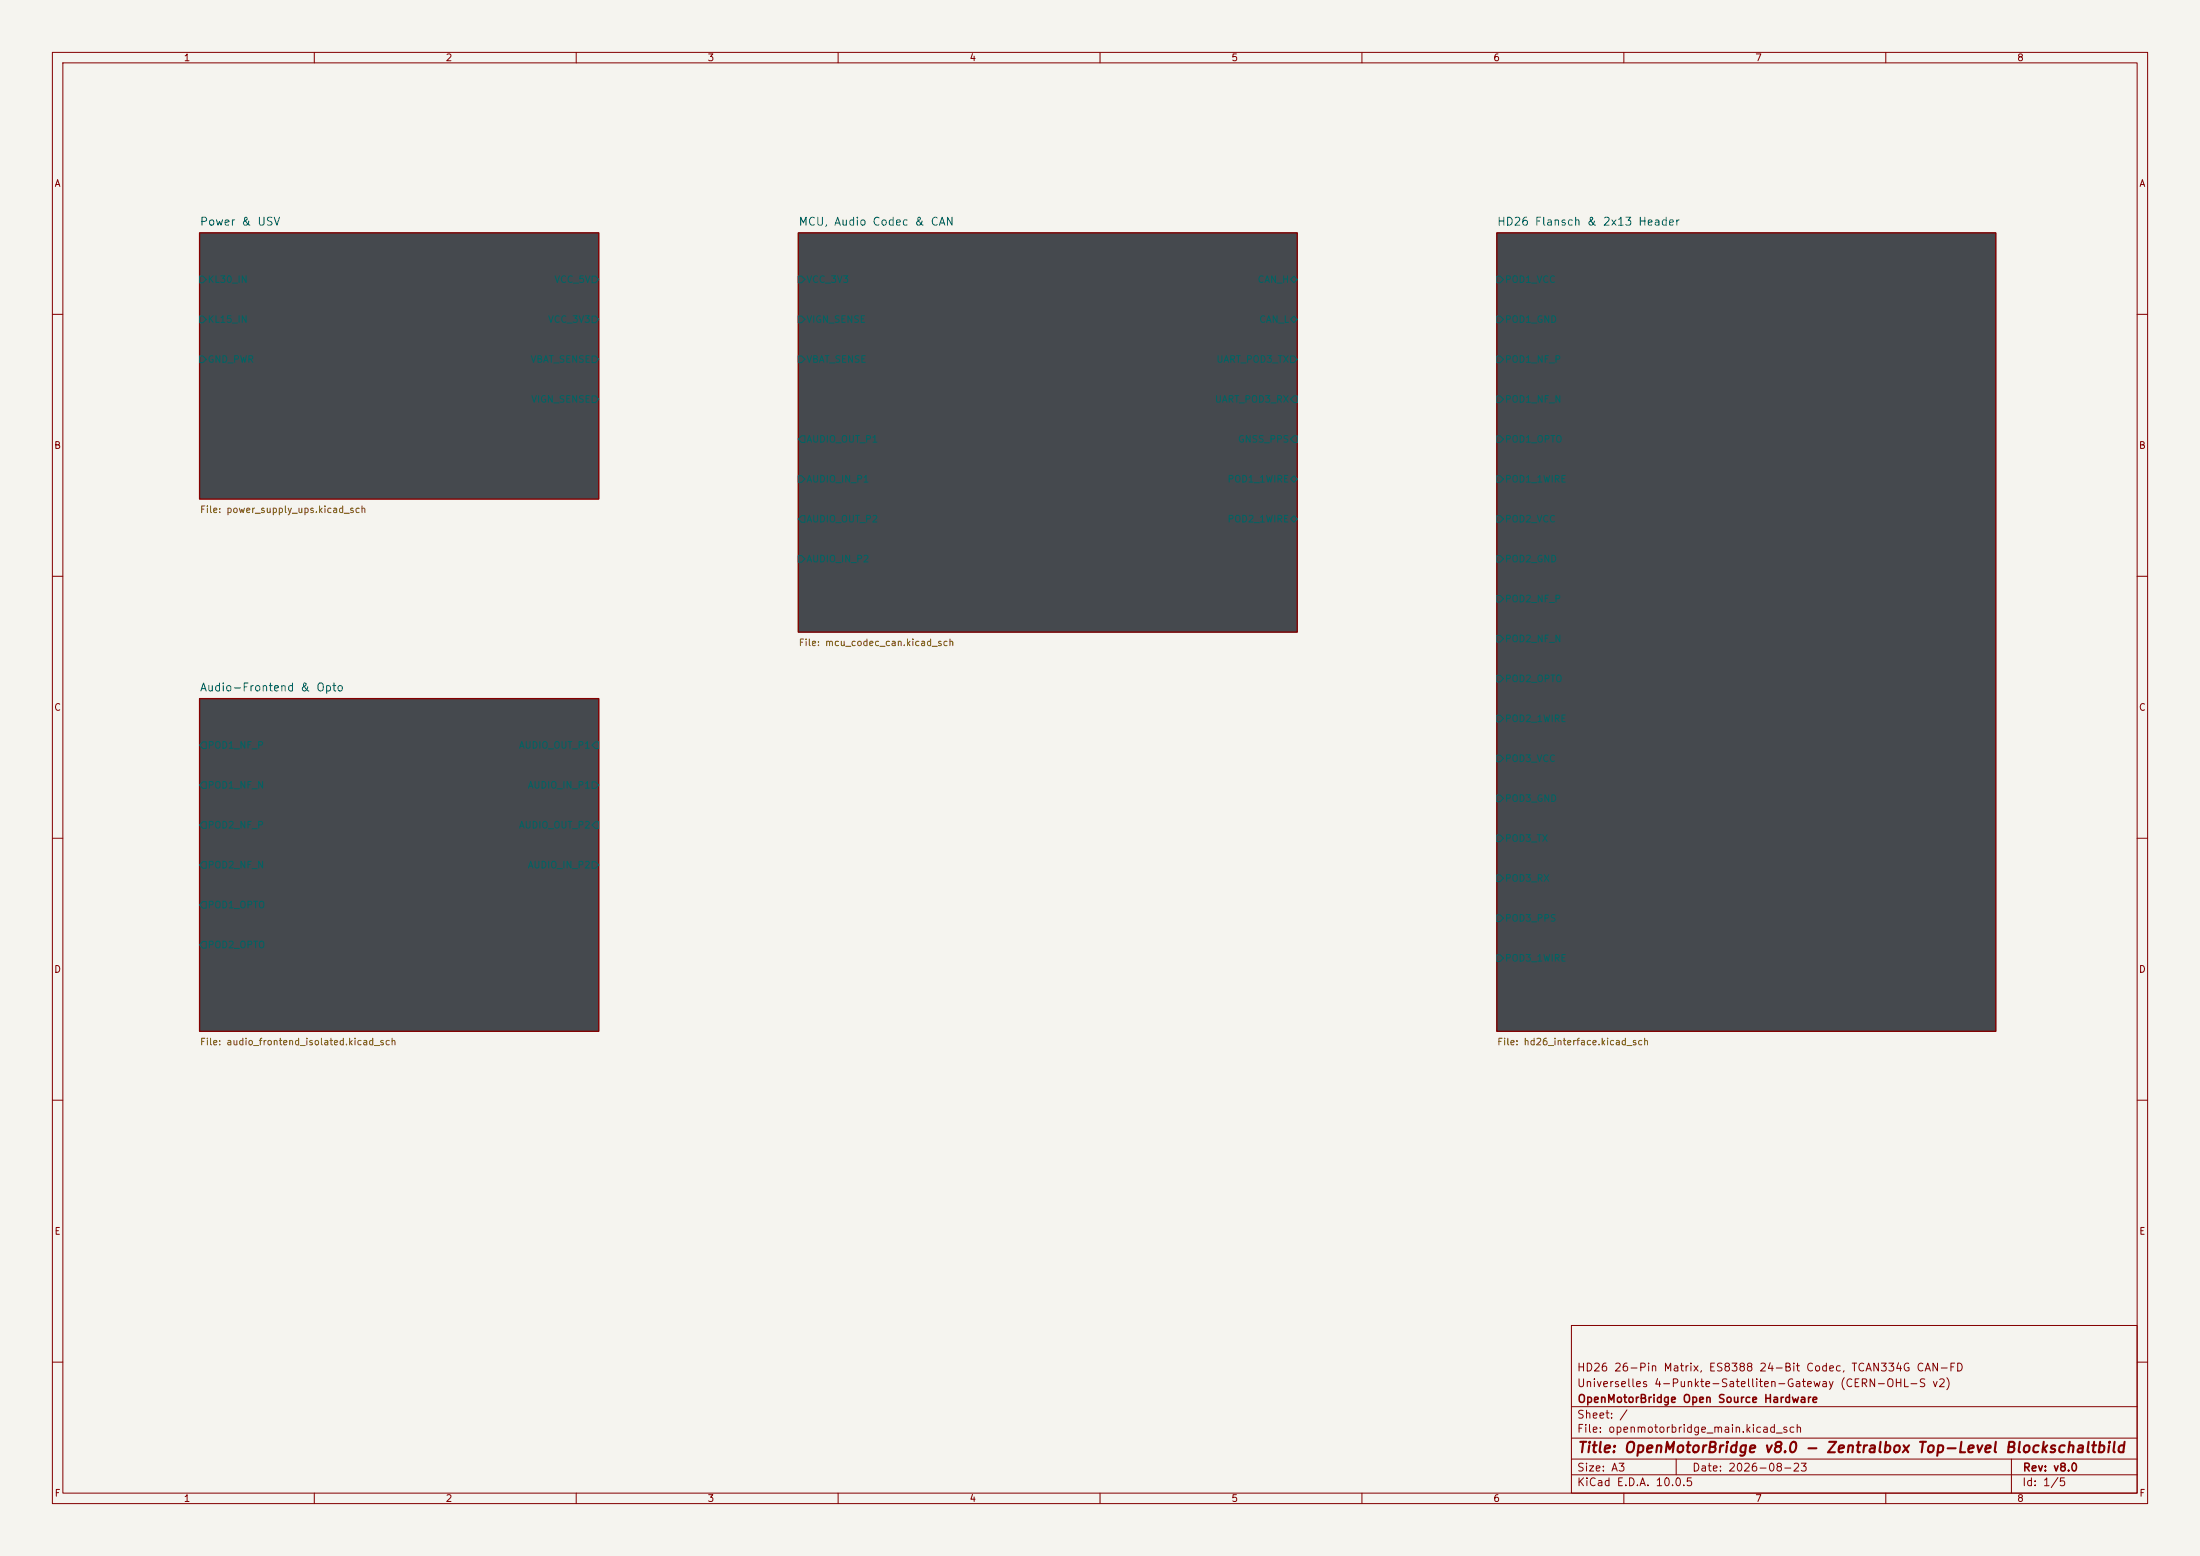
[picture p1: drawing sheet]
<svg xmlns="http://www.w3.org/2000/svg" width="420mm" height="297mm" viewBox="0 0 420 297" stroke-linecap="round" stroke-linejoin="round" font-family="sans-serif">
<path d="M0 0h420v297h-420z" fill="#f5f4ef" stroke="#f5f4ef" stroke-width=".19"/>
<g fill="none" stroke="#840000" stroke-width=".19">
<path d="M10 10h400v277h-400zM12 12h396v273h-396zM60 10v2M110 10v2M160 10v2M210 10v2M260 10v2M310 10v2M360 10v2M10 60h2M408 60h2M10 110h2"/>
<path d="M408 110h2M10 160h2M408 160h2M10 210h2M408 210h2M300 253h108v32h-108zM10 260h2M300 278.5h108M300 274.5h108M300 268.5h108M320 278.5v3M384 278.5v6.5"/>
<path d="M408 260h2M60 285v2M110 285v2M160 285v2M210 285v2M260 285v2M300 281.5h108M310 285v2M360 285v2"/>
</g>
<g fill="#45494e" stroke="#45494e" stroke-width=".19">
<path d="M38.1 44.5h76.2v50.8h-76.2z"/>
<path d="M152.4 44.5h95.2v76.2h-95.2z"/>
<path d="M38.1 133.4h76.2v63.5h-76.2z"/>
<path d="M285.7 44.5h95.3v152.4h-95.3z"/>
</g>
<path d="M38.1 44.5h76.2v50.8h-76.2zM152.4 44.5h95.2v76.2h-95.2zM285.7 44.5h95.3v152.4h-95.3zM38.1 133.4h76.2v63.5h-76.2z" fill="none" stroke="#840000" stroke-width=".25"/>
<g fill="none" stroke="#006464" stroke-width=".19">
<path d="M38.1 52.7h.6l.7 .6-.7 .7h-.6zM113 52.7h.7l.6 .6-.6 .7h-.7zM152.4 52.7h.6l.7 .6-.7 .7h-.6zM246.4 53.3l.6-.6 .6 .6-.6 .7zM285.7 52.7h.7l.6 .6-.6 .7h-.7zM38.1 60.3h.6l.7 .7-.7 .6h-.6zM38.1 67.9h.6l.7 .7-.7 .6h-.6zM113 60.3h.7l.6 .7-.6 .6h-.7zM113 67.9h.7l.6 .7-.6 .6h-.7zM113 75.6h.7l.6 .6-.6 .6h-.7zM152.4 60.3h.6l.7 .7-.7 .6h-.6zM152.4 67.9h.6l.7 .7-.7 .6h-.6z"/>
<path d="M246.4 61l.6-.7 .6 .7-.6 .6zM246.4 67.9h.6l.6 .7-.6 .6h-.6zM247 75.6h.6v1.2h-.6l-.6-.6zM285.7 60.3h.7l.6 .7-.6 .6h-.7zM285.7 67.9h.7l.6 .7-.6 .6h-.7zM285.7 75.6h.7l.6 .6-.6 .6h-.7zM152.4 90.8h.6l.7 .6-.7 .7h-.6zM153 83.2h.7v1.3h-.7l-.6-.7zM153 98.4h.7v1.3h-.7l-.6-.6zM246.4 91.4l.6-.6 .6 .6-.6 .7zM246.4 99.1l.6-.7 .6 .7-.6 .6zM247 83.2h.6v1.3h-.6l-.6-.7z"/>
<path d="M285.7 83.2h.7l.6 .6-.6 .7h-.7zM285.7 90.8h.7l.6 .6-.6 .7h-.7zM285.7 98.4h.7l.6 .7-.6 .6h-.7zM152.4 106h.6l.7 .7-.7 .6h-.6zM285.7 106h.7l.6 .7-.6 .6h-.7zM285.7 113.7h.7l.6 .6-.6 .6h-.7zM285.7 121.3h.7l.6 .6-.6 .7h-.7zM285.7 128.9h.7l.6 .6-.6 .7h-.7zM285.7 136.5h.7l.6 .7-.6 .6h-.7zM38.7 141.6h.7v1.3h-.7l-.6-.7zM38.7 149.2h.7v1.3h-.7l-.6-.6zM38.7 156.8h.7v1.3h-.7l-.6-.6z"/>
<path d="M113 149.2h.7l.6 .7-.6 .6h-.7zM113.7 141.6h.6v1.3h-.6l-.7-.7zM113.7 156.8h.6v1.3h-.6l-.7-.6zM285.7 144.1h.7l.6 .7-.6 .6h-.7zM285.7 151.8h.7l.6 .6-.6 .6h-.7zM285.7 159.4h.7l.6 .6-.6 .7h-.7zM38.7 164.5h.7v1.2h-.7l-.6-.6zM38.7 172.1h.7v1.3h-.7l-.6-.7zM38.7 179.7h.7v1.3h-.7l-.6-.7zM113 164.5h.7l.6 .6-.6 .6h-.7zM285.7 167h.7l.6 .6-.6 .7h-.7zM285.7 174.6h.7l.6 .7-.6 .6h-.7z"/>
<path d="M285.7 182.2h.7l.6 .7-.6 .6h-.7z"/>
</g>
<text font-size="2" fill="#840000" x="301" y="277.8">Title: OpenMotorBridge v8.0 - Zentralbox Top-Level Blockschaltbild</text>
<g font-size="1.5" fill="#006464">
<text x="38" y="43.4">Power &amp; USV</text>
<text x="152.3" y="43.4">MCU, Audio Codec &amp; CAN</text>
<text x="285.7" y="43.4">HD26 Flansch &amp; 2x13 Header</text>
<text x="38" y="132.3">Audio-Frontend &amp; Opto</text>
</g>
<g font-size="1.5" fill="#840000">
<text x="300.9" y="262.1">HD26 26-Pin Matrix, ES8388 24-Bit Codec, TCAN334G CAN-FD</text>
<text x="300.9" y="265.1">Universelles 4-Punkte-Satelliten-Gateway (CERN-OHL-S v2)</text>
<text x="301" y="268.1">OpenMotorBridge Open Source Hardware</text>
<text x="300.9" y="273.8">File: openmotorbridge_main.kicad_sch</text>
<text x="300.9" y="271.1">Sheet: /</text>
<text x="300.9" y="281.2">Size: A3</text>
<text x="322.9" y="281.2">Date: 2026-08-23</text>
<text x="386" y="281.2">Rev: v8.0</text>
<text x="300.9" y="284">KiCad E.D.A. 10.0.5</text>
<text x="385.9" y="284">Id: 1/5</text>
</g>
<g font-size="1.3" fill="#840000">
<text x="35" y="12">1</text>
<text x="85" y="12">2</text>
<text x="135" y="12">3</text>
<text x="185" y="12">4</text>
<text x="235" y="12">5</text>
<text x="285" y="12">6</text>
<text x="335" y="12">7</text>
<text x="385" y="12">8</text>
<text x="10.3" y="36">A</text>
<text x="408.3" y="36">A</text>
<text x="10.2" y="86">B</text>
<text x="408.2" y="86">B</text>
<text x="10.2" y="136">C</text>
<text x="408.2" y="136">C</text>
<text x="10.2" y="186">D</text>
<text x="408.2" y="186">D</text>
<text x="10.3" y="236">E</text>
<text x="408.3" y="236">E</text>
<text x="10.3" y="286">F</text>
<text x="35" y="287">1</text>
<text x="85" y="287">2</text>
<text x="135" y="287">3</text>
<text x="185" y="287">4</text>
<text x="235" y="287">5</text>
<text x="285" y="287">6</text>
<text x="335" y="287">7</text>
<text x="385" y="287">8</text>
<text x="408.3" y="286">F</text>
</g>
<g font-size="1.3" fill="#006464">
<text x="39.5" y="54.3">KL30_IN</text>
<text x="105.7" y="54.3">VCC_5V</text>
<text x="153.8" y="54.3">VCC_3V3</text>
<text x="240" y="54.3">CAN_H</text>
<text x="287.2" y="54.3">POD1_VCC</text>
<text x="39.5" y="61.9">KL15_IN</text>
<text x="104.5" y="61.9">VCC_3V3</text>
<text x="153.8" y="61.9">VIGN_SENSE</text>
<text x="240.3" y="61.9">CAN_L</text>
<text x="287.2" y="61.9">POD1_GND</text>
<text x="39.5" y="69.5">GND_PWR</text>
<text x="101.2" y="69.5">VBAT_SENSE</text>
<text x="153.8" y="69.5">VBAT_SENSE</text>
<text x="232.1" y="69.5">UART_POD3_TX</text>
<text x="287.2" y="69.5">POD1_NF_P</text>
<text x="101.3" y="77.2">VIGN_SENSE</text>
<text x="231.8" y="77.2">UART_POD3_RX</text>
<text x="287.2" y="77.2">POD1_NF_N</text>
<text x="153.8" y="84.8">AUDIO_OUT_P1</text>
<text x="236.2" y="84.8">GNSS_PPS</text>
<text x="287.2" y="84.8">POD1_OPTO</text>
<text x="153.8" y="92.4">AUDIO_IN_P1</text>
<text x="234.2" y="92.4">POD1_1WIRE</text>
<text x="287.2" y="92.4">POD1_1WIRE</text>
<text x="153.8" y="100">AUDIO_OUT_P2</text>
<text x="234.2" y="100">POD2_1WIRE</text>
<text x="287.2" y="100">POD2_VCC</text>
<text x="153.8" y="107.6">AUDIO_IN_P2</text>
<text x="287.2" y="107.6">POD2_GND</text>
<text x="287.2" y="115.3">POD2_NF_P</text>
<text x="287.2" y="122.9">POD2_NF_N</text>
<text x="287.2" y="130.5">POD2_OPTO</text>
<text x="39.5" y="143.2">POD1_NF_P</text>
<text x="98.9" y="143.2">AUDIO_OUT_P1</text>
<text x="287.2" y="138.1">POD2_1WIRE</text>
<text x="287.2" y="145.7">POD3_VCC</text>
<text x="39.5" y="150.8">POD1_NF_N</text>
<text x="100.6" y="150.8">AUDIO_IN_P1</text>
<text x="287.2" y="153.4">POD3_GND</text>
<text x="39.5" y="158.4">POD2_NF_P</text>
<text x="98.9" y="158.4">AUDIO_OUT_P2</text>
<text x="287.2" y="161">POD3_TX</text>
<text x="39.5" y="166.1">POD2_NF_N</text>
<text x="100.6" y="166.1">AUDIO_IN_P2</text>
<text x="39.5" y="173.7">POD1_OPTO</text>
<text x="287.2" y="168.6">POD3_RX</text>
<text x="287.2" y="176.2">POD3_PPS</text>
<text x="39.5" y="181.3">POD2_OPTO</text>
<text x="287.2" y="183.8">POD3_1WIRE</text>
</g>
<g font-size="1.3" fill="#725600">
<text x="38.1" y="98.2">File: power_supply_ups.kicad_sch</text>
<text x="152.4" y="123.6">File: mcu_codec_can.kicad_sch</text>
<text x="38.1" y="199.8">File: audio_frontend_isolated.kicad_sch</text>
<text x="285.7" y="199.8">File: hd26_interface.kicad_sch</text>
</g>
</svg>
